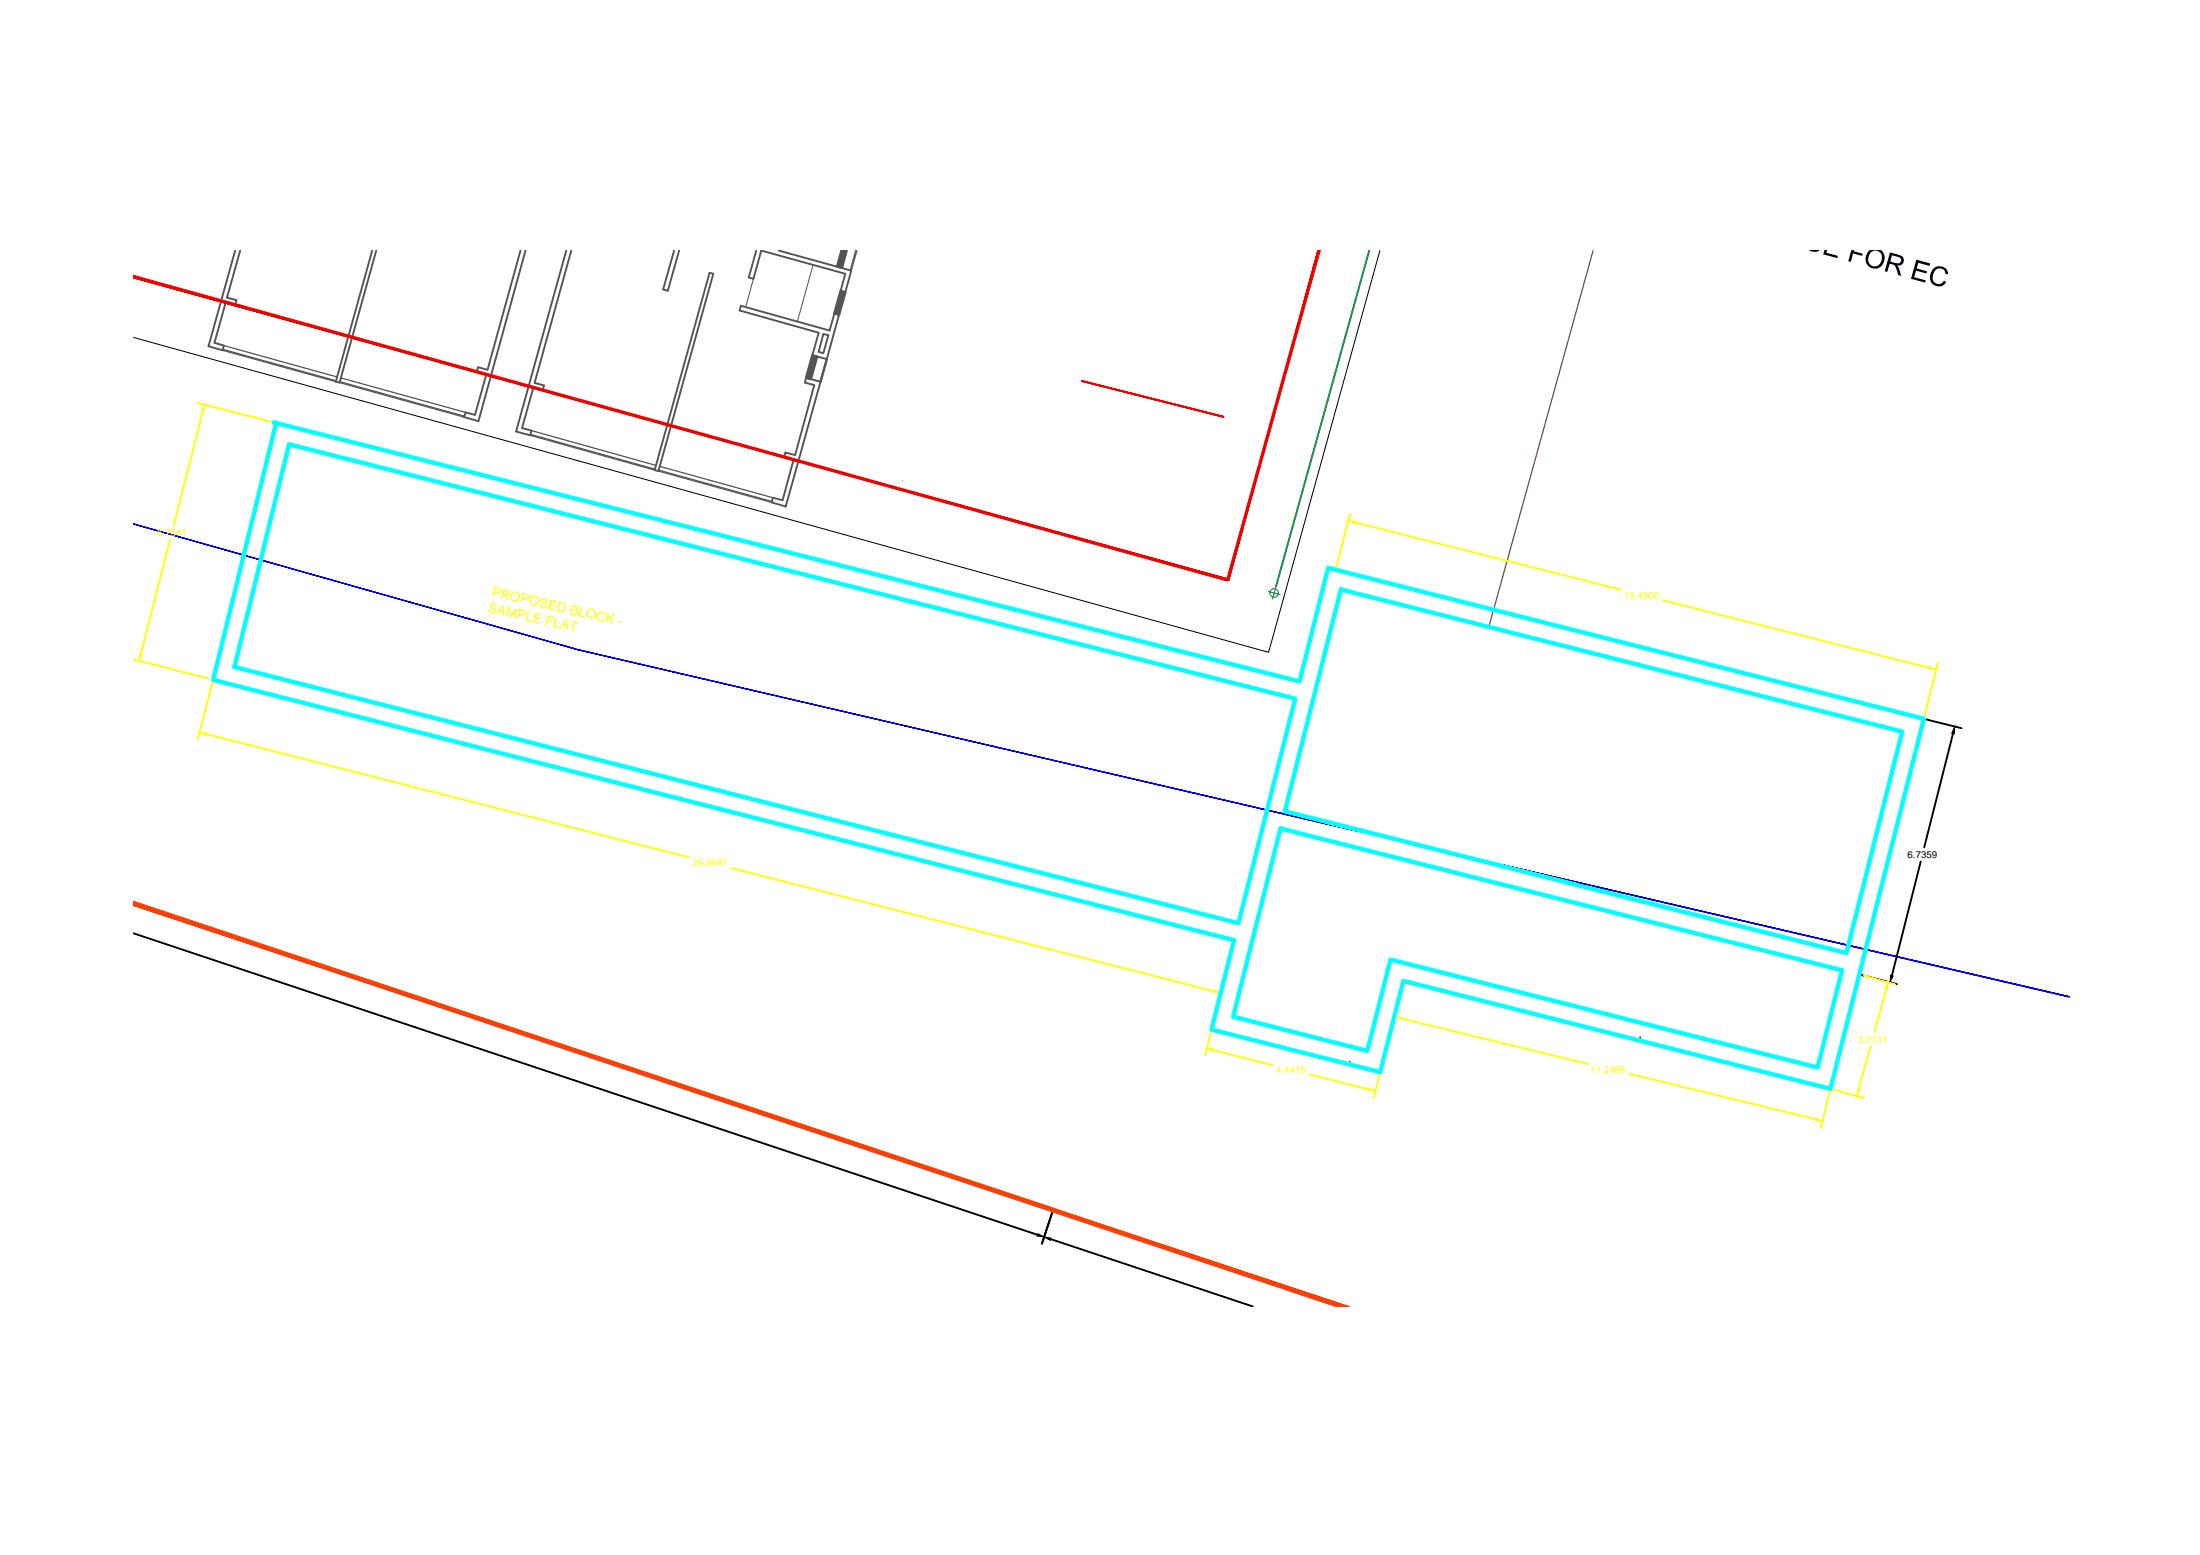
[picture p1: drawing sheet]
<svg xmlns="http://www.w3.org/2000/svg" width="297mm" height="210mm" viewBox="0 0 297 210" stroke-linecap="round" stroke-linejoin="round" font-family="sans-serif">
<!-- layer: A01 Plot Boundary -->
<path d="M18 122l163.2 54.4" fill="none" stroke="#ff3f00" stroke-width=".17"/>
<!-- layer: I03 Tile Drop -->
<path d="M101.7 37.6l-1 3.9M109.8 35.8l-2.1 7.6M31.8 41.1l15.2 4.3M47.5 45.6l16.8 4.6M73.3 52.7l16.8 4.6M90.6 57.5l15.3 4.2" fill="none" stroke="#545454" stroke-width=".14"/>
<!-- layer: C02 Walls 01 -->
<path d="M31.8 33.8l-3.6 12.9 1.9 .6 .1-.6-1.2-.4 1.5-5.5 1.3 .3 .1-.6-1.3-.3 1.8-6.4M50.2 33.8l-4.9 17.7 .5 .1 5-17.8M70.3 33.8l-4.5 16.1-1.2-.3-.3 .6 1.4 .3-1.6 5.5-1.2-.3-.2 .6 1.9 .6 6.4-23.1M76.5 33.8l-6.8 24.5 1.9 .5 .2-.7-1.3-.3 1.5-5.5 1.3 .4 .1-.7-1.2-.3 4.9-17.9M91 33.8l-1.5 5.3 .7 .1 1.5-5.4M95.8 36.8l.5 .2-7.4 26.6-.5-.1zM102.1 33.8l-1 3.7 .6 .1 1.1-3.8 11.3 3.2-.6 2.3 .6 .2 .8-3-9.7-2.7M100 41.3l12 3.3 .6-2.3 .7 .2-1.7 6-1.9-.5 .8-3.1-10.6-3zM108.8 51l2 .5-4.7 16.9-1.9-.6 .2-.6 1.3 .3 1.4-5.4-1.2-.4 .1-.6 1.4 .3 2.5-9.4-1.2-.4zM111.2 45.1l.6 .2-.6 2.4-.7-.2z" fill="none" stroke="#545454" stroke-width=".25"/>
<!-- layer: C06 Parapet Wall -->
<path d="M30.2 46.7l15.3 4.2M46 51l16.9 4.7M71.8 58.1l16.8 4.7M89.1 62.9l15.3 4.3" fill="none" stroke="#545454" stroke-width=".17"/>
<path d="M115.5 33.8l-.7 2.7M115.7 33.8l-.8 2.7M30.1 47.3l15.2 4.2M30.1 47.2l15.3 4.2M45.8 51.6l16.9 4.7M45.9 51.5l16.8 4.7M71.6 58.8l16.8 4.7M71.6 58.6l16.8 4.7M88.9 63.6l15.3 4.2M88.9 63.5l15.3 4.2" fill="none" stroke="#545454" stroke-width=".17"/>
<!-- layer: F03 Windows -->
<g fill="none" stroke="#545454" stroke-width=".34">
<path d="M113.5 39.3l-.9 3M113.6 33.8l-.6 2.2M113.7 39.3l-.8 3.1M113.9 33.8l-.7 2.2M113.9 39.4l-.8 3M114.1 33.8l-.6 2.3M114.1 39.5l-.8 3M114.3 33.8l-.6 2.4M109.7 48l-.9 3M109.9 48l-.8 3.1M110.1 48.1l-.8 3M110.3 48.1l-.8 3.1"/>
<path d="M111.6 48.5l-.8 3"/>
</g>
<!-- layer: C06 Parapet Wall -->
<path d="M215.1 33.8l-14.1 51" fill="none" stroke="#725639" stroke-width=".17"/>
<!-- layer: T01 Dimenstions Scale 01 -->
<path d="M184.9 33.8l-12.6 45.3" fill="none" stroke="#009525" stroke-width=".25"/>
<g fill="none" stroke="#009525" stroke-width=".14">
<path d="M171.3 79.8l.7 .3-.2 .8M172.3 79.3l-.3 .8 .8 .2"/>
<circle cx="172" cy="80" r=".57"/>
</g>
<!-- layer: 0 -->
<path d="M260.1 97.1l4.7 1.2M263.7 99l-3.9 15.4M259.3 116.3l-3.9 15.4M18 126l122 40.7M251.3 131.6l4.8 1.2M221.4 140.5h.1M141.9 167.3l27.3 9.1M142.1 163.7l-1.4 4.2" fill="none" stroke="#000" stroke-width=".25"/>
<path d="M263.9 98.1v1l-.4-.1zM255.3 131.7h.3l-.4 .9zM140.1 166.5l.9 .5-1-.2zM141 167l.9 .1-.1 .3z" fill="#000" stroke="#000" stroke-width=".14"/>
<!-- layer: U05 Room Names-Scale 2 -->
<g fill="#000">
<path d="M243.8 33.7h2.4h-2.1h1.9h-.3l-.4 .3h-.6l-.5-.3zM246.2 34.3l.7-.6h1.8h-1.9l-.2 .4 1.6 .4-.1 .3zM250.2 33.7h1.8h-1.5l-.2 .2 1.2 .3-.1 .3-1.2-.3-.3 1.1h-.3zM258.7 35.1l1.9 .5-.1 .3-1.5-.4-.2 .7 1.4 .4-.1 .3-1.4-.4-.3 .9 1.6 .4-.1 .3-1.9-.5zM260.9 36.4l.6-.4h.8l.4 .2 .3 .4v.4h-.3v-.1a.83 .83 0 0 0-.9-.7 .83 .83 0 0 0-.8 .8l-.1 .6a.8 .8 0 0 0 .7 .7 .8 .8 0 0 0 .9-.4l.3 .2-.2 .3-.4 .2-.7 .1-.5-.3-.4-.6v-.7z"/>
<path d="M252.3 33.9l.2-.2h1.1a.88 .88 0 0 1 .9 .9l-.2 .8-.4 .6-.7 .3-.5-.1-.5-.3-.3-.7v-.6zM252.7 34l-.2 .2-.2 .4v.7l.1 .3 .4 .3h.7l.2-.1 .3-.5 .1-.3-.1-.7-.1-.2-.4-.2-.4-.1z"/>
<path d="M255.2 34.1l1.5 .4a.69 .69 0 0 1 .3 .9 .69 .69 0 0 1-.9 .4l.4 .5 .2 1-.4-.2-.3-.9a.6 .6 0 0 0-.5-.5l-.4-.1-.3 1.1-.3-.1zM255.4 34.5l-.2 .8 1 .3a.45 .45 0 0 0 .5-.4 .45 .45 0 0 0-.5-.5z"/>
</g>
<!-- layer: 0 -->
<g fill="#f00000" stroke="#f00000" stroke-width=".14">
<path d="M18 37.5l147.7 40.9 .1-.3zM18 37.2l147.8 40.9-147.8-40.6z"/>
<path d="M177.9 33.8l-12 44.6 12.4-44.6zM177.9 33.8l-12 44.6-.3-.1z"/>
</g>
<!-- layer: A03 Roads -->
<path d="M77.7 87.6l201.7 47v-.1zM77.7 87.6l201.7 46.9zM18 70.7l59.7 16.9zM18 70.7l59.7 16.9z" fill="#00f" stroke="#00f" stroke-width=".14"/>
<!-- layer: A01 Plot Boundary -->
<path d="M18 121.7v.5l164 54.2zM18 122.2l164 54.2h-1.6z" fill="#ff3f00" stroke="#ff3f00" stroke-width=".14"/>
<!-- layer: TEXT -->
<path d="M36.7 59.4h.1M39.6 57.7h.1M178.7 79h.1M179.3 76.7l80.5 20.3-12.7 50-57.6-14.6-3.1 12.3-22.8-5.7M181.1 79.5l75.7 19.3-7.5 29.9-75.8-19.2M174.9 94.3l-135.9-34.3-7.3 30 135.5 34.6M175.5 92l-138.2-34.9-8.5 34.7 137.8 35.1M172.9 111.8l75.8 19.2-3.3 13.1-57.7-14.6-3.1 12.4-18.1-4.7M251.6 129.2h.1" fill="none" stroke="#ff0" stroke-width=".25"/>
<!-- layer: 0 -->
<path d="M186.3 33.8l-15 54.3-153.3-42.5" fill="none" stroke="#000" stroke-width=".14"/>
<!-- layer: Y02 Hatching 02 -->
<path d="M121.9 64.9h.1" fill="none" stroke="#989898" stroke-width=".14"/>
<!-- layer: 0 -->
<path d="M165.2 56.3l-19.1-4.9 19.1 4.9M179.1 77.7h.1M179.7 76.8h.1M180.3 76.9h.1M182.2 143.3l-.1 .4M220.3 140.3h.1M221.4 140.1h.1" fill="none" stroke="#f00000" stroke-width=".25"/>
<g fill="none" stroke="#ff0" stroke-width=".25">
<path d="M26.7 54.4l10.3 2.6M27.4 55.5l-3.9 15.5M22.9 72.9l-3.9 15.4M179.3 76.7l-3.8 15.3M181.1 79.5l-7.6 30M182.3 69.4l-1.9 7.2M183 70.5l35.9 9.1M18 89l10.2 2.6M27.9 99.1l65.1 16.6M28.7 92.1l-2 7.7M174.9 94.3l-7.7 30.3M224.5 81l36 9.2"/>
<path d="M261.7 89.5l-1.9 7.2M98.7 117.2l65.2 16.6M172.9 111.8l-6.4 25.4M163.5 139.3l-.8 3.2M166.5 127.3l-1.9 7.7M166.6 126.9l-3 12.1M189.2 137.5l25.2 6.1M189.3 133.2l-1.3 5M251.7 131.7l4.2 1.2M254.7 133.5l-1.6 5.8M163.9 141.8l8 2M176.8 145l8 2.1"/>
<path d="M186.3 145.1l-.8 3.1M220 144.9l25.2 6.2M247.1 147.3l-1.3 5M247.4 147.1l4.2 1.1M252.6 141.3l-1.6 5.8"/>
</g>
<g fill="#ff0" stroke="#ff0" stroke-width=".14">
<path d="M27.6 54.6l-.1 1-.3-.1z"/>
<path d="M18.9 88.3h.3l-.4 .9z"/>
<path d="M27 98.8l.9 .1v.4z"/>
<path d="M164 133.6l.8 .4-.9-.1z"/>
<path d="M182 70.3l1 .1-.1 .3z"/>
<path d="M260.5 90l.9 .4-.9-.1z"/>
<path d="M188.3 137.2l.9 .1v.3z"/>
<path d="M245.2 151l.9 .3h-1z"/>
<path d="M162.9 141.5l1 .1-.1 .3z"/>
<path d="M184.8 146.9l.9 .4-1-.1z"/>
<path d="M254.9 132.6l-.1 1-.3-.1z"/>
<path d="M250.8 147l.3 .1-.4 .9z"/>
</g>
<path d="M37 57l138.5 35 3.8-15.3 80.5 20.3-12.7 50-57.6-14.6-3.1 12.3-22.8-5.7 3-12.1-137.8-35.1 8.5-34.7M39 60l135.9 34.3-7.7 30.3-135.5-34.6zM181.1 79.5l-7.6 30 75.8 19.2 7.5-29.9-75.7-19.2M172.9 111.8l75.8 19.2-3.3 13.1-57.7-14.6-3.1 12.4-18.1-4.7z" fill="none" stroke="#0ff" stroke-width=".59"/>
<g font-size="1.8" fill="#ff0">
<text x="65.8" y="82.6" transform="rotate(13 65.8 82.6)">SAMPLE FLAT</text>
<text x="66.3" y="80.4" transform="rotate(13 66.3 80.4)">PROPOSED BLOCK -</text>
</g>
<g font-size="1.3" fill="#ff0">
<text x="21.3" y="72.4">6.7541</text>
<text x="219.3" y="80.8">15.4900</text>
<text x="93.5" y="116.9">26.9097</text>
<text x="250.9" y="140.8">3.0131</text>
<text x="172.3" y="144.9">4.4415</text>
<text x="214.7" y="144.8">11.2489</text>
</g>
<text font-size="1.3" x="257.6" y="115.8">6.7359</text>
</svg>
